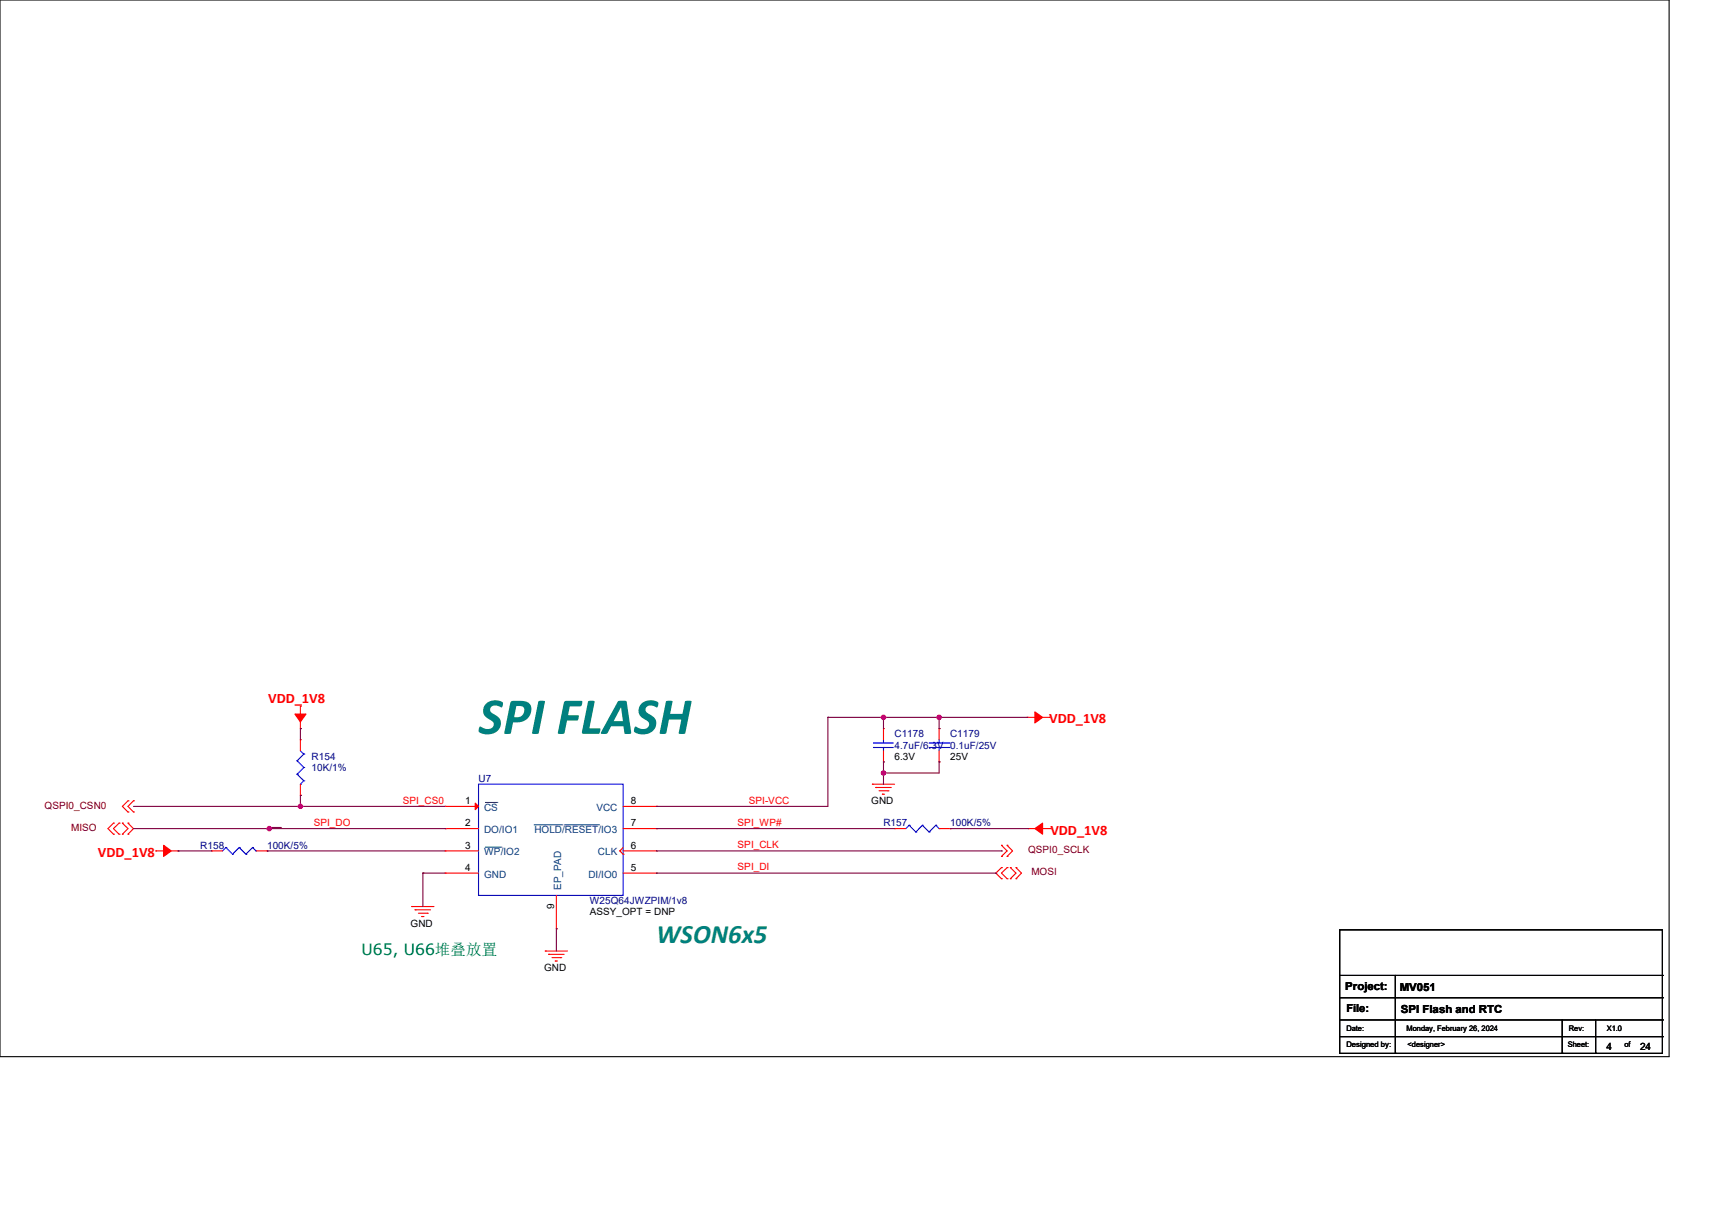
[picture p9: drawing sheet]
<svg xmlns="http://www.w3.org/2000/svg" width="297mm" height="210mm" viewBox="0 0 297 210" stroke-linecap="round" stroke-linejoin="round" font-family="sans-serif">
<g fill="none" stroke="#000" stroke-width=".19">
<path d="M0 0h289.6v183.4h-289.6zM232.4 161.4h56v21.4h-56zM232.4 169.3h56M232.4 173.2h56M232.4 177h56M232.4 179.9h56M242.1 169.3v13.5M271 177v5.8M276.8 177v5.8M288.4 169.3h.1M288.4 173.2h.1M288.4 177h.1"/>
<path d="M288.4 179.9h.1M242.1 182.8h.1M271 182.8h.1M276.8 182.8h.1"/>
</g>
<g fill="none" stroke="#f00" stroke-width=".19">
<path d="M22.2 139h.1M22.2 139l-1 1 1 .9M23.2 139h.1M23.2 139l-1 1 1 .9M52.1 126.4h.1M52.1 122.6h.1M52.1 128.4h.1M52.1 138h.1M52.1 122.6v2.1M52.1 125.1v1.3M52.1 128.4v1.9M52.1 136.1v1.9"/>
<path d="M77.2 140h.1M77.2 140h5.8M108.1 140h5.8M113.9 140h.1M151.3 136.1h.1M151.3 136.1h3.9M151.9 136.7h.1M151.9 136.7h2.7M152.5 137.2h1.6M153.1 137.8h.1M153.1 137.8h.4M153.3 126.4h.1"/>
<path d="M153.3 132.2h.1M153.3 126.4v2M153.3 130.3v1.9M154.1 137.2h.1M162.9 126.4h.1M162.9 132.2h.1M162.9 126.4v2M162.9 130.3v1.9M178.2 124.5h.1M178.2 124.5h1.3M179.9 124.5h2.1M182 124.5h.1"/>
<path d="M19.7 144.8h.1M19.7 142.9h.1M19.7 142.9l-1 .9 1 1M20.7 142.9h.1M20.7 144.8h.1M20.7 142.9l-1 .9 1 1M21.2 142.9h.1M21.2 144.8h.1M21.2 142.9l1 .9-1 1M22.2 140.9h.1M22.2 144.8h.1M22.2 142.9h.1"/>
<path d="M22.2 142.9l1 .9-1 1M23.2 140.9h.1M27 147.7h.1M27 147.7h2.1M29.5 147.7h1.4M30.9 147.7h.1M36.7 147.7h.1M36.7 147.7h1.9M44.4 147.7h1.9M46.3 147.7h.1M71.4 157.3h.1M71.4 157.3h3.9"/>
<path d="M72 157.9h.1M72 157.9h2.7M72.6 158.5h1.5M73.2 159.1h.1M73.2 159.1h.4M74.1 158.5h.1M77.2 143.8h.1M77.2 147.7h.1M77.2 151.5h.1M77.2 147.7h5.8M77.2 143.8h5.8M77.2 151.5h5.8"/>
<path d="M96.5 155.4v5.8M107.5 147.7h.1M107.5 147.7l.6 .6M108.1 148.3h.1M108.1 147.7h5.8M108.1 143.8h5.8M108.1 147.1l-.6 .6M108.1 151.5h5.8M113.9 147.7h.1M113.9 151.5h.1M113.9 143.8h.1M155.2 143.8h.1"/>
<path d="M155.2 143.8h1.9M162.9 143.8h1.9M164.8 143.8h.1M173.7 146.7h.1M173.7 148.6h.1M173.7 152.5h.1M173.7 150.6h.1M173.7 146.7l1 1-1 .9M173.7 150.6l-.9 .9 .9 1M174.7 146.7h.1M174.7 148.6h.1M174.7 150.6h.1"/>
<path d="M174.7 152.5h.1M174.7 146.7l1 1-1 .9M174.7 150.6l-1 .9 1 1M175.3 150.6h.1M175.3 152.5h.1M175.3 150.6l1 .9-1 1M176.3 152.5h.1M176.3 150.6h.1M176.3 150.6l.9 .9-.9 1M178.4 143.8h.1M178.4 143.8h1.3M180.1 143.8h2.1"/>
<path d="M182.2 143.8h.1M94.6 165.1h.1M94.6 165.1h3.8M95.2 165.6h.1M95.2 165.6h2.7M95.8 166.2h1.5M96.3 166.8h.1M96.3 166.8h.4M96.5 161.2h.1M97.3 166.2h.1"/>
</g>
<g fill="#f00" stroke="#f00" stroke-width=".19">
<path d="M82.4 139.4l.6 .6-.6 .5z"/>
<path d="M28.4 146.7l1.3 1-1.3 .9z" fill-rule="evenodd"/>
<path d="M179.5 143.8l1.4-.9v1.9z" fill-rule="evenodd"/>
<path d="M51.2 123.9h1.9l-1 1.4z" fill-rule="evenodd"/>
<path d="M179.5 123.5l1.4 1-1.4 1z" fill-rule="evenodd"/>
</g>
<g fill="none" stroke="#00f" stroke-width=".19">
<path d="M51.5 132h.1M51.5 134.4h.1M51.5 132l1.2 1.2M51.5 134.4l1.2 1.1M52.1 136.1h.1M52.1 130.3l.6 .6M52.7 130.9h.1M52.7 133.2h.1M52.7 135.5h.1M52.7 130.9l-1.2 1.1M52.7 133.2l-1.2 1.2M52.7 135.5l-.6 .6"/>
<path d="M83 136.1h25.1v19.3h-25.1zM151.5 129.7h.1M151.5 128.9h.1M151.5 129.7h3.5M151.5 128.9h3.5M153.3 129.7h.1M153.3 128.9h.1M153.3 128.4v.5M153.3 129.7v.6M161.2 129.7h3.5M161.2 128.9h3.5M162.9 129.7h.1"/>
<path d="M162.9 128.9h.1M162.9 128.4v.5M162.9 129.7v.6M164.7 129.7h.1M164.7 128.9h.1M39.2 147.1h.1M39.2 147.1l-.6 .6M39.2 147.1l1.1 1.2M40.3 148.3h.1M41.5 147.1h.1M41.5 147.1l-1.2 1.2M41.5 147.1l1.2 1.2"/>
<path d="M42.7 148.3h.1M43.8 147.1h.1M43.8 147.1l-1.1 1.2M43.8 147.1l.6 .6M44.4 147.7h.1M157.7 143.2h.1M157.7 143.2l-.6 .6M157.7 143.2l1.2 1.2M158.9 144.4h.1M160 143.2h.1M160 143.2l-1.1 1.2M160 143.2l1.2 1.2"/>
<path d="M161.2 144.4h.1M162.3 143.2h.1M162.3 143.2l-1.1 1.2M162.3 143.2l.6 .6M162.9 143.8h.1"/>
</g>
<path d="M84.1 139.3h2.2M86.3 139.3h.1M84.1 147h2.9M87 147h.1M92.6 143.1h4.9M97.5 143.1h.1M97.9 143.1h6M103.9 143.1h.1" fill="none" stroke="#004080" stroke-width=".17"/>
<g fill="none" stroke="#800040" stroke-width=".19">
<path d="M23.2 140h54M52.1 140h.1M52.1 126.4h.1M52.1 138h.1M52.1 126.4v2M52.1 138v2M113.9 140h.1M143.6 124.5h.1M143.6 124.5v15.5h-29.7M143.6 124.5h34.6M153.3 124.5h.1M153.3 132.2h.1"/>
<path d="M153.3 134.2h.1M153.3 124.5v1.9M153.3 132.2v3.9M162.9 132.2h.1M162.9 124.5h.1M162.9 126.4h.1M162.9 124.5v1.9M162.9 132.2v2h-9.6M178.2 124.5h.1M23.2 143.8h54M30.9 147.7h.1M30.9 147.7h5.8"/>
<path d="M46.3 147.7h.1M46.3 147.7h30.9M46.7 143.8h.1M46.7 143.6h.1M46.7 143.6v.2M46.7 143.6h1.9M48.6 143.6h.1M73.4 151.5h.1M73.4 151.5h3.8M73.4 151.5v5.8M77.2 143.8h.1M113.9 143.8h.1"/>
<path d="M113.9 147.7h59.8M113.9 151.5h58.9M113.9 143.8h41.3M164.8 143.8h.1M164.8 143.8h13.6M172.8 151.5h.1M173.7 147.7h.1M96.5 161.2h.1M96.5 161.2v3.9"/>
</g>
<g fill="#f0f" stroke="#f0f" stroke-width=".19">
<circle cx="153.3" cy="134.2" r=".38"/>
<circle cx="153.3" cy="124.5" r=".38"/>
<circle cx="162.9" cy="124.5" r=".38"/>
<circle cx="52.1" cy="139.9" r=".38"/>
<circle cx="46.7" cy="143.8" r=".38"/>
</g>
<text font-size="9.1" fill="#008080" x="83" y="127.4">SPI FLASH</text>
<text font-size="4.6" fill="#008080" x="113.9" y="163.7">WSON6x5</text>
<text font-size="2.7" fill="#008000" x="62.7" y="165.8">U65, U66堆叠放置</text>
<g font-size="2.5" fill="#f00">
<text x="46.5" y="122">VDD_1V8</text>
<text x="182" y="125.5">VDD_1V8</text>
<text x="17" y="148.7">VDD_1V8</text>
<text x="182.2" y="144.8">VDD_1V8</text>
</g>
<g font-size="1.9">
<text x="233.4" y="171.9">Project:</text>
<text x="242.8" y="172">MV051</text>
<text x="233.6" y="175.7">File:</text>
<text x="243" y="175.9">SPI Flash and RTC</text>
</g>
<g font-size="1.7" fill="#000080">
<text x="54.1" y="131.8">R154</text>
<text x="155.2" y="128">C1178</text>
<text x="155.2" y="129.9">4.7uF/6.3V 0.1uF/25V</text>
<text x="164.8" y="128">C1179</text>
<text x="54.1" y="133.8">10K/1%</text>
<text x="83" y="135.7">U7</text>
<text x="153.3" y="143.4">R157</text>
<text x="164.8" y="143.4">100K/5%</text>
<text x="34.8" y="147.3">R158</text>
<text x="46.3" y="147.3">100K/5%</text>
<text x="102.3" y="157">W25Q64JWZPIM/1v8</text>
</g>
<g font-size="1.7">
<text x="155.2" y="131.8">6.3V</text>
<text x="164.8" y="131.8">25V</text>
<text x="80.7" y="143.4">2</text>
<text x="80.7" y="139.6">1</text>
<text x="109.4" y="143.4">7</text>
<text x="109.4" y="139.6">8</text>
<text x="151.1" y="139.6">GND</text>
<text x="80.7" y="147.3">3</text>
<text x="109.4" y="147.3">6</text>
<text x="80.7" y="151.1">4</text>
<text x="109.4" y="151.1">5</text>
<text x="71.2" y="160.8">GND</text>
<text x="96.1" y="157.7" transform="rotate(-90 96.1 157.7)">9</text>
<text x="102.3" y="158.9">ASSY_OPT = DNP</text>
<text x="94.4" y="168.5">GND</text>
<text x="278.7" y="182.2">4</text>
<text x="284.5" y="182.2">24</text>
</g>
<g font-size="1.7" fill="#800000">
<text x="7.7" y="140.3">QSPI0_CSN0</text>
<text x="12.4" y="144.2">MISO</text>
<text x="178.4" y="148.1">QSPI0_SCLK</text>
<text x="178.9" y="151.9">MOSI</text>
</g>
<g font-size="1.7" fill="#f00">
<text x="54.4" y="143.3">SPI_DO</text>
<text x="69.9" y="139.5">SPI_CS0</text>
<text x="128" y="143.3">SPI_WP#</text>
<text x="129.9" y="139.6">SPI-VCC</text>
<text x="128" y="147.2">SPI_CLK</text>
<text x="128" y="151">SPI_DI</text>
</g>
<g font-size="1.7" fill="#004080">
<text x="84" y="140.7">CS</text>
<text x="103.5" y="140.7">VCC</text>
<text x="84" y="144.6">DO/IO1</text>
<text x="84" y="148.5">WP/IO2</text>
<text x="92.7" y="144.6">HOLD/RESET/IO3</text>
<text x="103.7" y="148.5">CLK</text>
<text x="84" y="152.3">GND</text>
<text x="97.3" y="154.4" transform="rotate(-90 97.3 154.4)">EP_PAD</text>
<text x="102.1" y="152.3">DI/IO0</text>
</g>
<g font-size="1.3">
<text x="233.6" y="179">Date:</text>
<text x="244" y="179">Monday, February 26, 2024</text>
<text x="272.2" y="179">Rev:</text>
<text x="278.7" y="179">X1.0</text>
<text x="233.6" y="181.7">Designed by:</text>
<text x="244.2" y="181.7">&lt;designer&gt;</text>
<text x="272" y="181.7">Sheet:</text>
<text x="281.8" y="181.7">of</text>
</g>
</svg>
